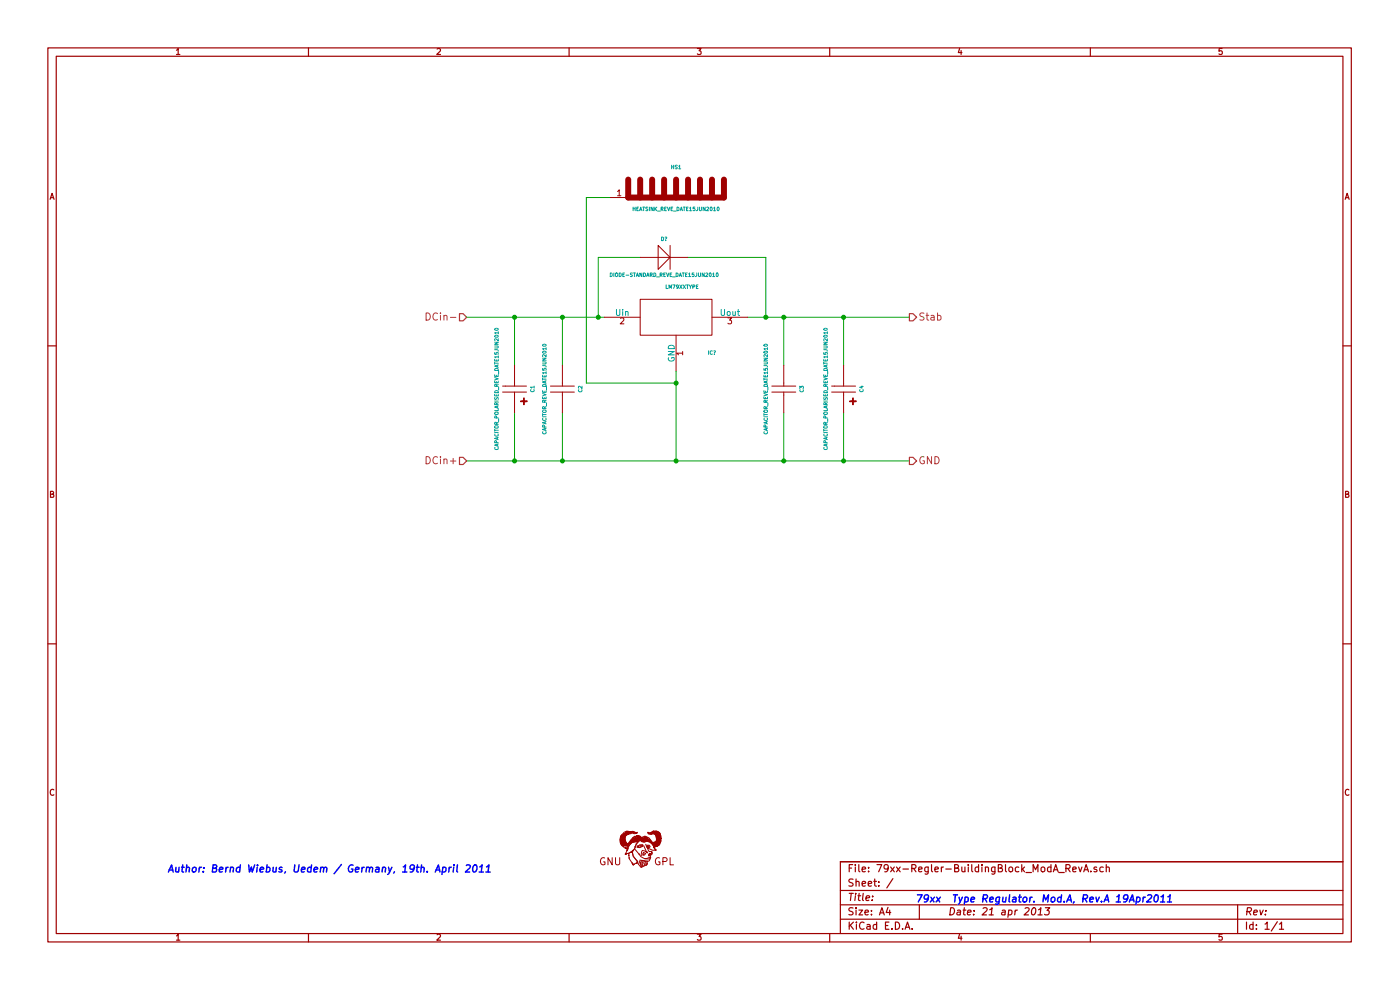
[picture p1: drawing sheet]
EESchema Schematic File Version 2  date So 21 Apr 2013 23:31:42 CEST
LIBS:79xx-Regler-BuildingBlock_ModA_RevA-cache
LIBS:79xx-Regler-BuildingBlock_ModA_RevA-cache
EELAYER 27 0
EELAYER END
$Descr A4 11693 8268
encoding utf-8
Sheet 1 1
Title ""
Date "21 apr 2013"
Rev ""
Comp ""
Comment1 ""
Comment2 ""
Comment3 ""
Comment4 ""
$EndDescr
Wire Wire Line
	5750 2150 6400 2150
Connection ~ 6400 2650
Wire Wire Line
	6400 2150 6400 2650
Connection ~ 7050 3850
Wire Wire Line
	7600 3850 3900 3850
Connection ~ 4300 3850
Connection ~ 5650 3850
Wire Wire Line
	5650 3100 5650 3850
Connection ~ 6550 3850
Wire Wire Line
	4300 3850 4300 3450
Wire Wire Line
	7050 3850 7050 3450
Connection ~ 4700 2650
Wire Wire Line
	4700 3050 4700 2650
Wire Wire Line
	4300 2650 4300 3050
Wire Wire Line
	7050 2650 7050 3050
Wire Wire Line
	6550 3050 6550 2650
Connection ~ 6550 2650
Wire Wire Line
	6550 3850 6550 3450
Wire Wire Line
	4700 3450 4700 3850
Connection ~ 4700 3850
Wire Wire Line
	3900 2650 5050 2650
Connection ~ 4300 2650
Connection ~ 7050 2650
Wire Wire Line
	5100 1650 4900 1650
Wire Wire Line
	4900 1650 4900 3200
Wire Wire Line
	4900 3200 5650 3200
Connection ~ 5650 3200
Wire Wire Line
	6250 2650 7600 2650
Wire Wire Line
	5350 2150 5000 2150
Wire Wire Line
	5000 2150 5000 2650
Connection ~ 5000 2650
$Comp
L DIODE-STANDARD_REVE_DATE15JUN2010 D?
U 1 1
P 5550 2150
F 0 "D?" H 5550 2300 30  0000 C CNN
F 1 "DIODE-STANDARD_REVE_DATE15JUN2010" H 5550 2000 30  0000 C CNN
F 2 "" H 5550 2150 60  0001 C CNN
F 3 "" H 5550 2150 60  0001 C CNN
	1    5550 2150
	1    0    0    -1  
$EndComp
$Comp
L SYMBOL_GNU-LOGO_REVE_DATE07MAR2011 Sym?
U 1 1
P 5350 7100
F 0 "Sym?" H 5376 6896 60  0001 C CNN
F 1 "SYMBOL_GNU-LOGO_REVE_DATE07MAR2011" H 5226 7334 60  0001 C CNN
F 2 "" H 5350 7100 60  0001 C CNN
F 3 "" H 5350 7100 60  0001 C CNN
	1    5350 7100
	1    0    0    -1  
$EndComp
$Comp
L LM79XXTYPE IC?
U 1 1
P 5650 2650
F 0 "IC?" H 5950 2350 30  0000 C CNN
F 1 "LM79XXTYPE" H 5700 2900 30  0000 C CNN
F 2 "" H 5650 2650 60  0001 C CNN
F 3 "" H 5650 2650 60  0001 C CNN
	1    5650 2650
	1    0    0    -1  
$EndComp
Text Notes 7650 7550 0    60   Italic 12
79xx  Type Regulator. Mod.A, Rev.A 19Apr2011
Text Notes 1400 7300 0    60   Italic 12
Author: Bernd Wiebus, Uedem / Germany, 19th. April 2011
Text HLabel 7600 3850 2    60   Output ~ 0
GND
Text HLabel 7600 2650 2    60   Output ~ 0
Stab
Text HLabel 3900 2650 0    60   Input ~ 0
DCin-
Text HLabel 3900 3850 0    60   Input ~ 0
DCin+
$Comp
L CAPACITOR_POLARISED_REVE_DATE15JUN2010 C1
U 1 1
P 4300 3250
F 0 "C1" H 4300 3400 30  0000 C CNN
F 1 "CAPACITOR_POLARISED_REVE_DATE15JUN2010" H 4300 3100 30  0000 C CNN
F 2 "" H 4300 3250 60  0001 C CNN
F 3 "" H 4300 3250 60  0001 C CNN
	1    4300 3250
	0    1    -1   0   
$EndComp
$Comp
L CAPACITOR_POLARISED_REVE_DATE15JUN2010 C4
U 1 1
P 7050 3250
F 0 "C4" H 7050 3400 30  0000 C CNN
F 1 "CAPACITOR_POLARISED_REVE_DATE15JUN2010" H 7050 3100 30  0000 C CNN
F 2 "" H 7050 3250 60  0001 C CNN
F 3 "" H 7050 3250 60  0001 C CNN
	1    7050 3250
	0    1    -1   0   
$EndComp
$Comp
L CAPACITOR_REVE_DATE15JUN2010 C3
U 1 1
P 6550 3250
F 0 "C3" H 6550 3400 30  0000 C CNN
F 1 "CAPACITOR_REVE_DATE15JUN2010" H 6550 3100 30  0000 C CNN
F 2 "" H 6550 3250 60  0001 C CNN
F 3 "" H 6550 3250 60  0001 C CNN
	1    6550 3250
	0    1    1    0   
$EndComp
$Comp
L CAPACITOR_REVE_DATE15JUN2010 C2
U 1 1
P 4700 3250
F 0 "C2" H 4700 3400 30  0000 C CNN
F 1 "CAPACITOR_REVE_DATE15JUN2010" H 4700 3100 30  0000 C CNN
F 2 "" H 4700 3250 60  0001 C CNN
F 3 "" H 4700 3250 60  0001 C CNN
	1    4700 3250
	0    1    1    0   
$EndComp
$Comp
L HEATSINK_REVE_DATE15JUN2010 HS1
U 1 1
P 5650 1600
F 0 "HS1" H 5650 1800 30  0000 C CNN
F 1 "HEATSINK_REVE_DATE15JUN2010" H 5650 1450 30  0000 C CNN
F 2 "" H 5650 1600 60  0001 C CNN
F 3 "" H 5650 1600 60  0001 C CNN
	1    5650 1600
	1    0    0    -1  
$EndComp
$EndSCHEMATC
